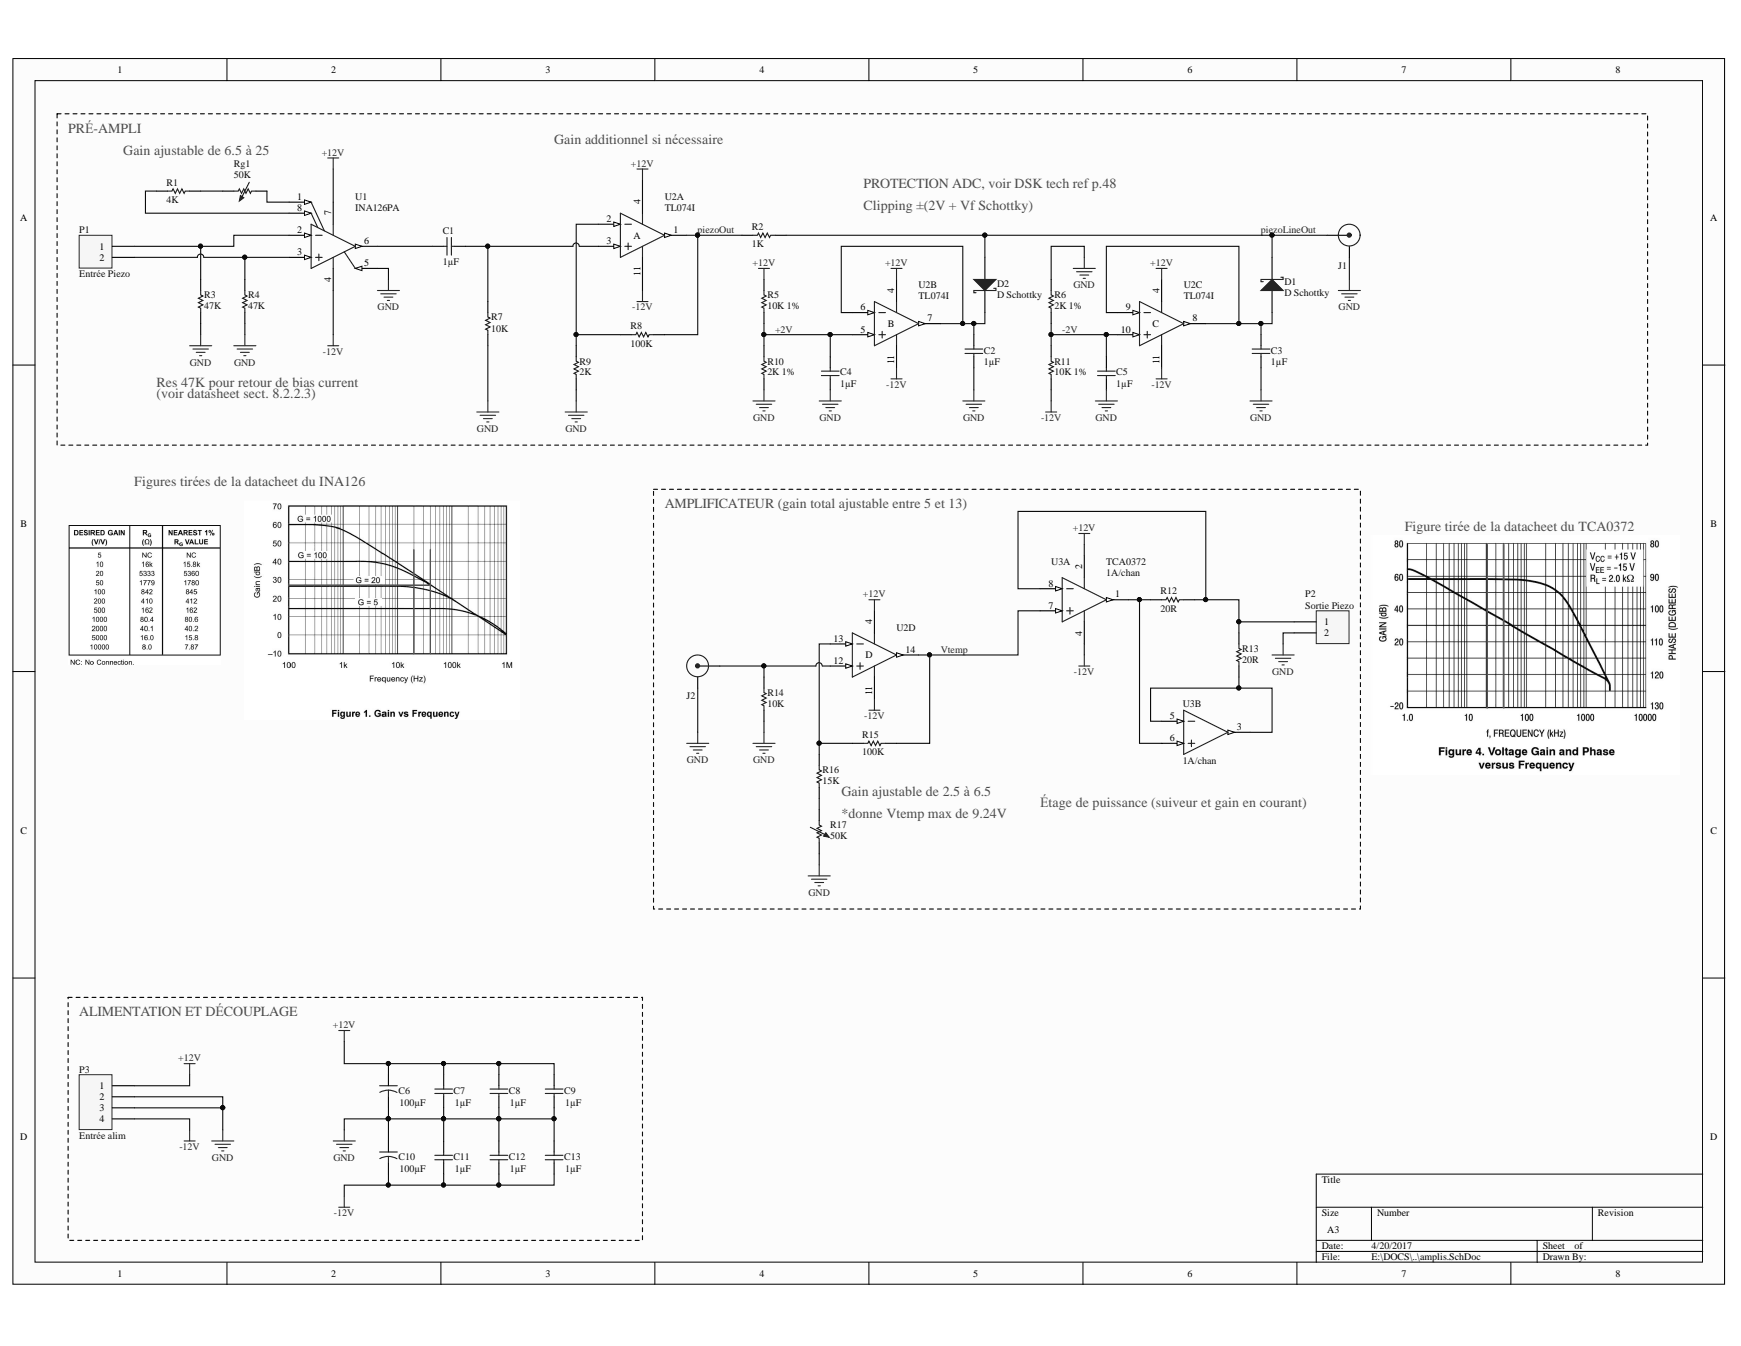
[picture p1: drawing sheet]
# Altium schematic sheet amplis.SchDoc
size A3

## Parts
C1  value 1µF  [RAD-0.3]  (hidden comment: Cap)
C2  value 1µF  [RAD-0.3]  (hidden comment: Cap)
C3  value 1µF  [RAD-0.3]  (hidden comment: Cap)
C4  value 1µF  [RAD-0.3]  (hidden comment: Cap)
C5  value 1µF  [RAD-0.3]  (hidden comment: Cap)
C6  value 100µF  [CAPR5-4X5]  (hidden comment: Cap2)
C7  value 1µF  [RAD-0.3]  (hidden comment: Cap)
C8  value 1µF  [RAD-0.3]  (hidden comment: Cap)
C9  value 1µF  [RAD-0.3]  (hidden comment: Cap)
C10  value 100µF  [CAPR5-4X5]  (hidden comment: Cap2)
C11  value 1µF  [RAD-0.3]  (hidden comment: Cap)
C12  value 1µF  [RAD-0.3]  (hidden comment: Cap)
C13  value 1µF  [RAD-0.3]  (hidden comment: Cap)
D1  D Schottky  [SMB]
D2  D Schottky  [SMB]
J1  BNC  [BNC_Vertical]  (value not drawn)
J2  BNC  [BNC_Vertical]  (value not drawn)
P1  Entrée Piezo  [HDR1X2]
P2  Sortie Piezo  [HDR1X2]
P3  Entrée alim  [HDR1X4]
R1  value 4K  [AXIAL-0.3]  (hidden comment: Res1)
R2  value 1K  [AXIAL-0.3]  (hidden comment: Res1)
R3  value 47K  [AXIAL-0.3]  (hidden comment: Res1)
R4  value 47K  [AXIAL-0.3]  (hidden comment: Res1)
R5  value 10K 1%  [AXIAL-0.3]  (hidden comment: Res1)
R6  value 2K 1%  [AXIAL-0.3]  (hidden comment: Res1)
R7  value 10K  [AXIAL-0.3]  (hidden comment: Res1)
R8  value 100K  [AXIAL-0.3]  (hidden comment: Res1)
R9  value 2K  [AXIAL-0.3]  (hidden comment: Res1)
R10  value 2K 1%  [AXIAL-0.3]  (hidden comment: Res1)
R11  value 10K 1%  [AXIAL-0.3]  (hidden comment: Res1)
R12  value 20R  [AXIAL-0.3]  (hidden comment: Res1)
R13  value 20R  [AXIAL-0.3]  (hidden comment: Res1)
R14  value 10K  [AXIAL-0.3]  (hidden comment: Res1)
R15  value 100K  [AXIAL-0.3]  (hidden comment: Res1)
R16  value 15K  [AXIAL-0.3]  (hidden comment: Res1)
R17  value 50K  [AXIAL-0.7]  (hidden comment: Res Adj1)
Rg1  value 50K  [AXIAL-0.7]  (hidden comment: Res Adj1)
U1  INA126PA  [TI-P8]
U2  TL074I  [SOIC-14]  (parts A,B,C,D of 4)
U3  1A/chan  model: TCA0372  (parts A,B of 2)

## Blocks framed on the sheet
ALIMENTATION ET DÉCOUPLAGE: C6-C13 P3

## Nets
+12V: C6.1 C7.2 C8.2 C9.2 P3.1 R5.1 U1.7(V+) U2.4(V+) U3.2(V+)
-12V: C10.2 C11.1 C12.1 C13.1 P3.4 R11.2 U1.4(V-) U2.11(V-) U3.4(V-)
GND: C2.2 C3.2 C4.2 C5.2 C6.2 C7.1 C8.1 C9.1 C10.1 C11.2 C12.2 C13.2 J1.2(Gnd) J2.2(Gnd) P2.2 P3.2 P3.3 R3.1 R4.1 R6.1 R7.2 R9.2 R10.2 R14.2 R17.2 U1.5(REF)
+2V: C4.1 R5.2 R10.1 U2.5(IN+)
-2V: C5.1 R6.2 R11.1 U2.10(IN+)
piezoLineOut: D1.2(K) D2.1(A) J1.1(Sig) R2.1
piezoOut: R2.2 R8.1 U2.1(OUT)
Vtemp: R15.1 U2.14(OUT) U3.7(VIN+)
NetC1_1: C1.1 R7.1 U2.3(IN+)
NetC1_2: C1.2 U1.6(VO)
NetC2_1: C2.1 D2.2(K) U2.6(IN-) U2.7(OUT)
NetC3_1: C3.1 D1.1(A) U2.8(OUT) U2.9(IN-)
NetJ2_1: J2.1(Sig) R14.1 U2.12(IN+)
NetP1_1: P1.1 R3.2 U1.2(VIN-)
NetP1_2: P1.2 R4.2 U1.3(VIN+)
NetP2_1: P2.1 R12.1 R13.1 U3.8(VIN-)
NetR1_1: R1.1 Rg1.2
NetR1_2: R1.2 U1.8(RG)
NetR8_2: R8.2 R9.1 U2.2(IN-)
NetR12_2: R12.2 U3.1(VOUT) U3.6(VIN+)
NetR13_2: R13.2 U3.3(VOUT) U3.5(VIN-)
NetR15_2: R15.2 R16.1 U2.13(IN-)
NetR16_2: R16.2 R17.1
NetRg1_1: Rg1.1 U1.1(RG)

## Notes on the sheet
- PRÉ-AMPLI
- Gain additionnel si nécessaire
- Gain ajustable de 6.5 à 25
- PROTECTION ADC, voir DSK tech ref p.48
- Clipping ±(2V + Vf Schottky)
- Res 47K pour retour de bias current
- (voir datasheet sect. 8.2.2.3)
- Figures tirées de la datacheet du INA126
- AMPLIFICATEUR (gain total ajustable entre 5 et 13)
- Figure tirée de la datacheet du TCA0372
- Gain ajustable de 2.5 à 6.5
- Étage de puissance (suiveur et gain en courant)
- *donne Vtemp max de 9.24V
